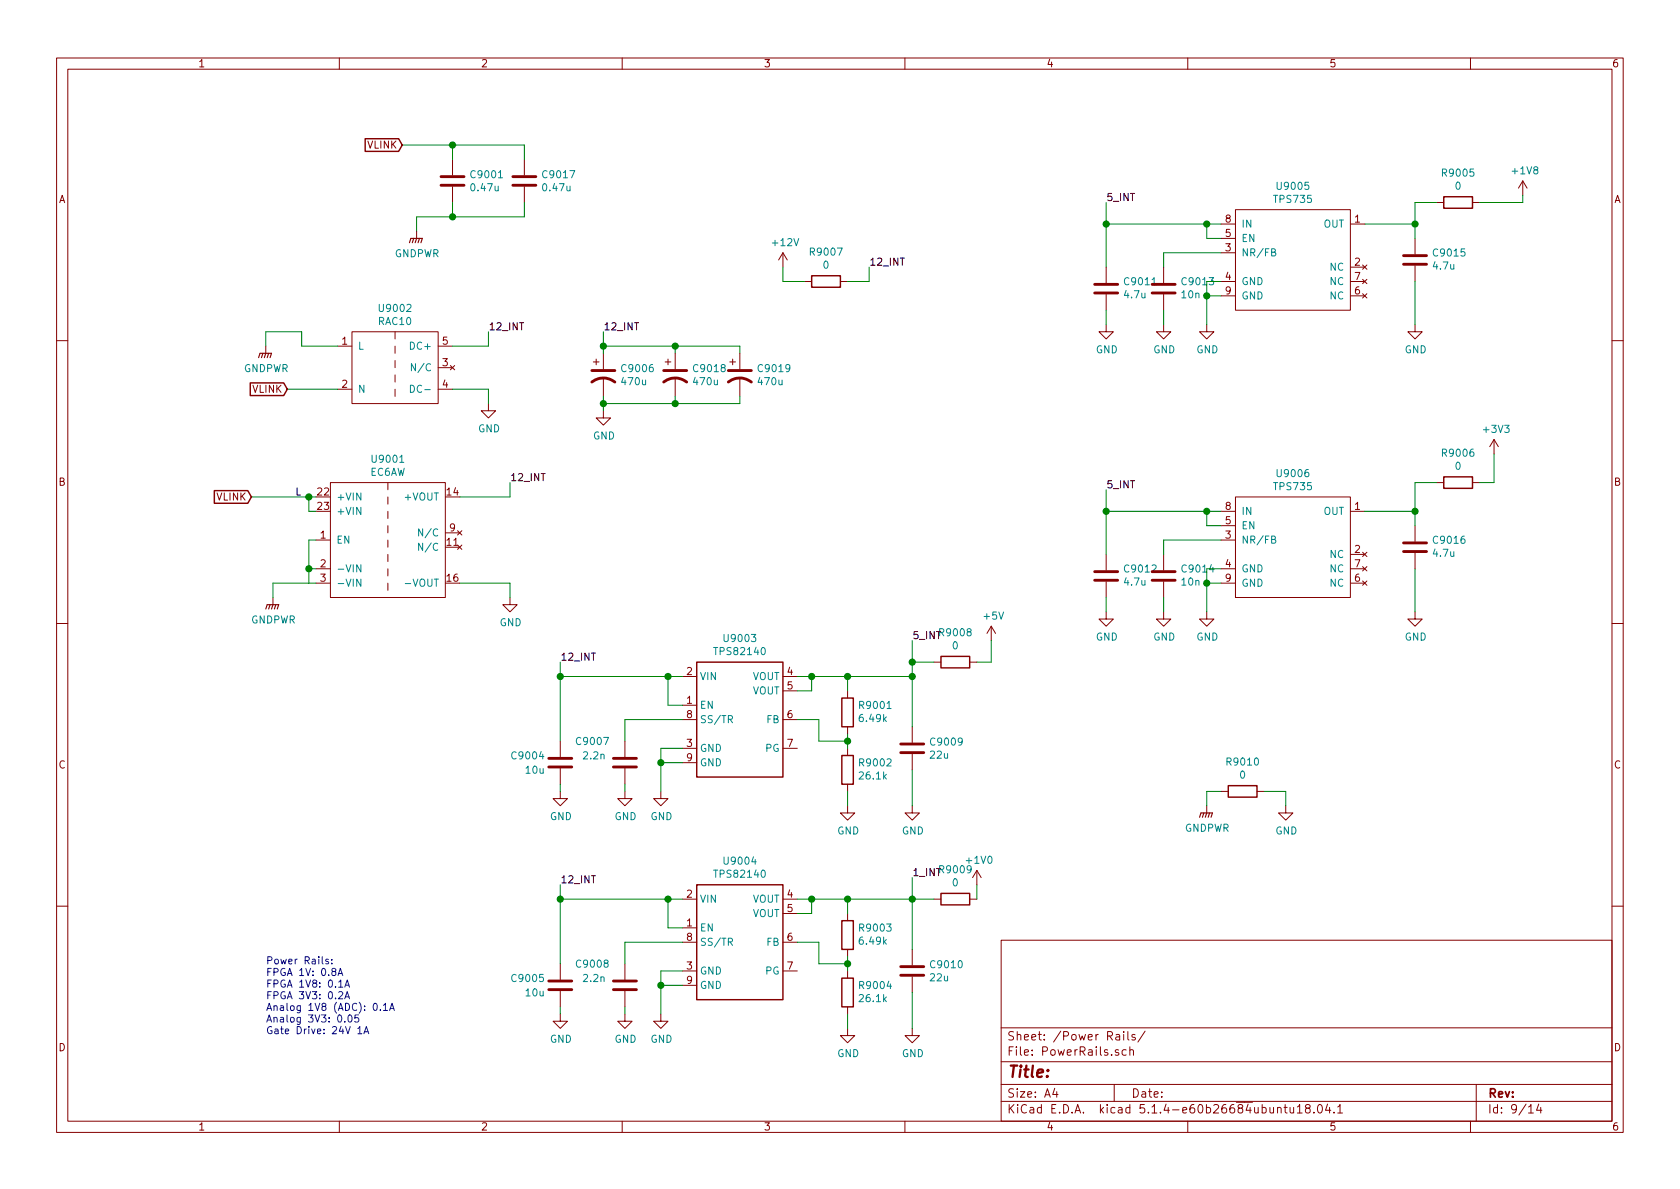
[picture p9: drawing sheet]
EESchema Schematic File Version 4
LIBS:integrated-cache
EELAYER 30 0
EELAYER END
$Descr A4 11693 8268
encoding utf-8
Sheet 9 14
Title ""
Date ""
Rev ""
Comp ""
Comment1 ""
Comment2 ""
Comment3 ""
Comment4 ""
$EndDescr
$Comp
L Device:CP1 C9006
U 1 1
P 4200 2600
F 0 "C9006" H 4315 2646 50  0000 L CNN
F 1 "470u" H 4315 2555 50  0000 L CNN
F 2 "Capacitor_THT:CP_Radial_D10.0mm_P5.00mm" H 4200 2600 50  0001 C CNN
F 3 "~" H 4200 2600 50  0001 C CNN
	1    4200 2600
	1    0    0    -1  
$EndComp
Text Notes 1850 7200 0    50   ~ 0
Power Rails:\nFPGA 1V: 0.8A\nFPGA 1V8: 0.1A\nFPGA 3V3: 0.2A\nAnalog 1V8 (ADC): 0.1A\nAnalog 3V3: 0.05\nGate Drive: 24V 1A\n
$Comp
L power:GND #PWR09011
U 1 1
P 4200 2850
F 0 "#PWR09011" H 4200 2600 50  0001 C CNN
F 1 "GND" H 4205 2677 50  0000 C CNN
F 2 "" H 4200 2850 50  0001 C CNN
F 3 "" H 4200 2850 50  0001 C CNN
	1    4200 2850
	1    0    0    -1  
$EndComp
Wire Wire Line
	4200 2300 4200 2400
Wire Wire Line
	4200 2750 4200 2800
$Comp
L wbraun_ic_lib:TPS735 U9005
U 1 1
P 9000 1800
F 0 "U9005" H 9000 2315 50  0000 C CNN
F 1 "TPS735" H 9000 2224 50  0000 C CNN
F 2 "wbraun_smd:SON-8_EP" H 9700 1550 50  0001 C CNN
F 3 "" H 9700 1550 50  0001 C CNN
	1    9000 1800
	1    0    0    -1  
$EndComp
$Comp
L Device:C C9013
U 1 1
P 8100 2000
F 0 "C9013" H 7985 1954 50  0000 R CNN
F 1 "10n" H 7985 2045 50  0000 R CNN
F 2 "Capacitor_SMD:C_0402_1005Metric" H 8138 1850 50  0001 C CNN
F 3 "~" H 8100 2000 50  0001 C CNN
	1    8100 2000
	-1   0    0    1   
$EndComp
$Comp
L Device:C C9011
U 1 1
P 7700 2000
F 0 "C9011" H 7585 1954 50  0000 R CNN
F 1 "4.7u" H 7585 2045 50  0000 R CNN
F 2 "Capacitor_SMD:C_0603_1608Metric" H 7738 1850 50  0001 C CNN
F 3 "~" H 7700 2000 50  0001 C CNN
	1    7700 2000
	-1   0    0    1   
$EndComp
$Comp
L power:GND #PWR09026
U 1 1
P 8100 2250
F 0 "#PWR09026" H 8100 2000 50  0001 C CNN
F 1 "GND" H 8105 2077 50  0000 C CNN
F 2 "" H 8100 2250 50  0001 C CNN
F 3 "" H 8100 2250 50  0001 C CNN
	1    8100 2250
	1    0    0    -1  
$EndComp
$Comp
L power:GND #PWR09023
U 1 1
P 7700 2250
F 0 "#PWR09023" H 7700 2000 50  0001 C CNN
F 1 "GND" H 7705 2077 50  0000 C CNN
F 2 "" H 7700 2250 50  0001 C CNN
F 3 "" H 7700 2250 50  0001 C CNN
	1    7700 2250
	1    0    0    -1  
$EndComp
$Comp
L power:GND #PWR09028
U 1 1
P 8400 2250
F 0 "#PWR09028" H 8400 2000 50  0001 C CNN
F 1 "GND" H 8405 2077 50  0000 C CNN
F 2 "" H 8400 2250 50  0001 C CNN
F 3 "" H 8400 2250 50  0001 C CNN
	1    8400 2250
	1    0    0    -1  
$EndComp
Wire Wire Line
	8500 1550 8400 1550
Wire Wire Line
	7700 1550 7700 1850
Wire Wire Line
	8500 1650 8400 1650
Wire Wire Line
	8400 1650 8400 1550
Connection ~ 8400 1550
Wire Wire Line
	8400 1550 7700 1550
Wire Wire Line
	8500 1750 8100 1750
Wire Wire Line
	8100 1750 8100 1850
Wire Wire Line
	7700 2150 7700 2250
Wire Wire Line
	8100 2150 8100 2250
Wire Wire Line
	8500 1950 8400 1950
Wire Wire Line
	8400 1950 8400 2050
Wire Wire Line
	8500 2050 8400 2050
Connection ~ 8400 2050
Wire Wire Line
	8400 2050 8400 2250
$Comp
L Device:C C9015
U 1 1
P 9850 1800
F 0 "C9015" H 9735 1754 50  0000 R CNN
F 1 "4.7u" H 9735 1845 50  0000 R CNN
F 2 "Capacitor_SMD:C_0603_1608Metric" H 9888 1650 50  0001 C CNN
F 3 "~" H 9850 1800 50  0001 C CNN
	1    9850 1800
	-1   0    0    1   
$EndComp
Wire Wire Line
	9850 1550 9850 1650
Wire Wire Line
	9500 1550 9850 1550
Wire Wire Line
	9850 1950 9850 2250
$Comp
L power:GND #PWR09030
U 1 1
P 9850 2250
F 0 "#PWR09030" H 9850 2000 50  0001 C CNN
F 1 "GND" H 9855 2077 50  0000 C CNN
F 2 "" H 9850 2250 50  0001 C CNN
F 3 "" H 9850 2250 50  0001 C CNN
	1    9850 2250
	1    0    0    -1  
$EndComp
Wire Wire Line
	9850 1550 9850 1400
Connection ~ 9850 1550
Wire Wire Line
	7700 1550 7700 1400
Connection ~ 7700 1550
$Comp
L power:+1V8 #PWR09033
U 1 1
P 10600 1350
F 0 "#PWR09033" H 10600 1200 50  0001 C CNN
F 1 "+1V8" H 10615 1523 50  0000 C CNN
F 2 "" H 10600 1350 50  0001 C CNN
F 3 "" H 10600 1350 50  0001 C CNN
	1    10600 1350
	1    0    0    -1  
$EndComp
$Comp
L wbraun_ic_lib:TPS735 U9006
U 1 1
P 9000 3800
F 0 "U9006" H 9000 4315 50  0000 C CNN
F 1 "TPS735" H 9000 4224 50  0000 C CNN
F 2 "wbraun_smd:SON-8_EP" H 9700 3550 50  0001 C CNN
F 3 "" H 9700 3550 50  0001 C CNN
	1    9000 3800
	1    0    0    -1  
$EndComp
$Comp
L Device:C C9014
U 1 1
P 8100 4000
F 0 "C9014" H 7985 3954 50  0000 R CNN
F 1 "10n" H 7985 4045 50  0000 R CNN
F 2 "Capacitor_SMD:C_0402_1005Metric" H 8138 3850 50  0001 C CNN
F 3 "~" H 8100 4000 50  0001 C CNN
	1    8100 4000
	-1   0    0    1   
$EndComp
$Comp
L Device:C C9012
U 1 1
P 7700 4000
F 0 "C9012" H 7585 3954 50  0000 R CNN
F 1 "4.7u" H 7585 4045 50  0000 R CNN
F 2 "Capacitor_SMD:C_0603_1608Metric" H 7738 3850 50  0001 C CNN
F 3 "~" H 7700 4000 50  0001 C CNN
	1    7700 4000
	-1   0    0    1   
$EndComp
$Comp
L power:GND #PWR09027
U 1 1
P 8100 4250
F 0 "#PWR09027" H 8100 4000 50  0001 C CNN
F 1 "GND" H 8105 4077 50  0000 C CNN
F 2 "" H 8100 4250 50  0001 C CNN
F 3 "" H 8100 4250 50  0001 C CNN
	1    8100 4250
	1    0    0    -1  
$EndComp
$Comp
L power:GND #PWR09025
U 1 1
P 7700 4250
F 0 "#PWR09025" H 7700 4000 50  0001 C CNN
F 1 "GND" H 7705 4077 50  0000 C CNN
F 2 "" H 7700 4250 50  0001 C CNN
F 3 "" H 7700 4250 50  0001 C CNN
	1    7700 4250
	1    0    0    -1  
$EndComp
$Comp
L power:GND #PWR09029
U 1 1
P 8400 4250
F 0 "#PWR09029" H 8400 4000 50  0001 C CNN
F 1 "GND" H 8405 4077 50  0000 C CNN
F 2 "" H 8400 4250 50  0001 C CNN
F 3 "" H 8400 4250 50  0001 C CNN
	1    8400 4250
	1    0    0    -1  
$EndComp
Wire Wire Line
	8500 3550 8400 3550
Wire Wire Line
	7700 3550 7700 3850
Wire Wire Line
	8500 3650 8400 3650
Wire Wire Line
	8400 3650 8400 3550
Connection ~ 8400 3550
Wire Wire Line
	8400 3550 7700 3550
Wire Wire Line
	8500 3750 8100 3750
Wire Wire Line
	8100 3750 8100 3850
Wire Wire Line
	7700 4150 7700 4250
Wire Wire Line
	8100 4150 8100 4250
Wire Wire Line
	8500 3950 8400 3950
Wire Wire Line
	8400 3950 8400 4050
Wire Wire Line
	8500 4050 8400 4050
Connection ~ 8400 4050
Wire Wire Line
	8400 4050 8400 4250
$Comp
L Device:C C9016
U 1 1
P 9850 3800
F 0 "C9016" H 9735 3754 50  0000 R CNN
F 1 "4.7u" H 9735 3845 50  0000 R CNN
F 2 "Capacitor_SMD:C_0603_1608Metric" H 9888 3650 50  0001 C CNN
F 3 "~" H 9850 3800 50  0001 C CNN
	1    9850 3800
	-1   0    0    1   
$EndComp
Wire Wire Line
	9850 3550 9850 3650
Wire Wire Line
	9500 3550 9850 3550
Wire Wire Line
	9850 3950 9850 4250
$Comp
L power:GND #PWR09031
U 1 1
P 9850 4250
F 0 "#PWR09031" H 9850 4000 50  0001 C CNN
F 1 "GND" H 9855 4077 50  0000 C CNN
F 2 "" H 9850 4250 50  0001 C CNN
F 3 "" H 9850 4250 50  0001 C CNN
	1    9850 4250
	1    0    0    -1  
$EndComp
Connection ~ 9850 3550
Wire Wire Line
	7700 3550 7700 3400
Connection ~ 7700 3550
$Comp
L power:+3V3 #PWR09032
U 1 1
P 10400 3150
F 0 "#PWR09032" H 10400 3000 50  0001 C CNN
F 1 "+3V3" H 10415 3323 50  0000 C CNN
F 2 "" H 10400 3150 50  0001 C CNN
F 3 "" H 10400 3150 50  0001 C CNN
	1    10400 3150
	1    0    0    -1  
$EndComp
$Comp
L Device:C C9004
U 1 1
P 3900 5300
F 0 "C9004" H 3550 5350 50  0000 L CNN
F 1 "10u" H 3650 5250 50  0000 L CNN
F 2 "Capacitor_SMD:C_1206_3216Metric" H 3938 5150 50  0001 C CNN
F 3 "~" H 3900 5300 50  0001 C CNN
	1    3900 5300
	1    0    0    -1  
$EndComp
$Comp
L Device:R R9005
U 1 1
P 10150 1400
F 0 "R9005" V 9943 1400 50  0000 C CNN
F 1 "0" V 10034 1400 50  0000 C CNN
F 2 "Resistor_SMD:R_0805_2012Metric" V 10080 1400 50  0001 C CNN
F 3 "~" H 10150 1400 50  0001 C CNN
	1    10150 1400
	0    1    1    0   
$EndComp
$Comp
L Device:R R9006
U 1 1
P 10150 3350
F 0 "R9006" V 9943 3350 50  0000 C CNN
F 1 "0" V 10034 3350 50  0000 C CNN
F 2 "Resistor_SMD:R_0805_2012Metric" V 10080 3350 50  0001 C CNN
F 3 "~" H 10150 3350 50  0001 C CNN
	1    10150 3350
	0    1    1    0   
$EndComp
Wire Wire Line
	9850 3350 10000 3350
Wire Wire Line
	9850 3350 9850 3550
Wire Wire Line
	10300 3350 10400 3350
Wire Wire Line
	10400 3350 10400 3150
Wire Wire Line
	9850 1400 10000 1400
Wire Wire Line
	10600 1350 10600 1400
Wire Wire Line
	10600 1400 10300 1400
Wire Wire Line
	4750 4900 4650 4900
Wire Wire Line
	4650 4900 4650 4700
Wire Wire Line
	4650 4700 4750 4700
$Comp
L Device:C C9007
U 1 1
P 4350 5300
F 0 "C9007" H 4000 5450 50  0000 L CNN
F 1 "2.2n" H 4050 5350 50  0000 L CNN
F 2 "Capacitor_SMD:C_0402_1005Metric" H 4388 5150 50  0001 C CNN
F 3 "~" H 4350 5300 50  0001 C CNN
	1    4350 5300
	1    0    0    -1  
$EndComp
$Comp
L power:GND #PWR09012
U 1 1
P 4350 5500
F 0 "#PWR09012" H 4350 5250 50  0001 C CNN
F 1 "GND" H 4355 5327 50  0000 C CNN
F 2 "" H 4350 5500 50  0001 C CNN
F 3 "" H 4350 5500 50  0001 C CNN
	1    4350 5500
	1    0    0    -1  
$EndComp
Wire Wire Line
	4350 5450 4350 5500
$Comp
L Device:R R9001
U 1 1
P 5900 4950
F 0 "R9001" H 5830 4904 50  0000 R CNN
F 1 "6.49k" H 5830 4995 50  0000 R CNN
F 2 "Resistor_SMD:R_0402_1005Metric" V 5830 4950 50  0001 C CNN
F 3 "~" H 5900 4950 50  0001 C CNN
	1    5900 4950
	-1   0    0    1   
$EndComp
$Comp
L Device:R R9002
U 1 1
P 5900 5350
F 0 "R9002" H 5830 5304 50  0000 R CNN
F 1 "26.1k" H 5830 5395 50  0000 R CNN
F 2 "Resistor_SMD:R_0402_1005Metric" V 5830 5350 50  0001 C CNN
F 3 "~" H 5900 5350 50  0001 C CNN
	1    5900 5350
	-1   0    0    1   
$EndComp
Wire Wire Line
	5550 4700 5650 4700
Wire Wire Line
	5900 4700 5900 4800
Connection ~ 5900 4700
Wire Wire Line
	5700 5150 5900 5150
Wire Wire Line
	5900 5150 5900 5100
Wire Wire Line
	5900 5150 5900 5200
Connection ~ 5900 5150
$Comp
L power:GND #PWR09016
U 1 1
P 5900 5600
F 0 "#PWR09016" H 5900 5350 50  0001 C CNN
F 1 "GND" H 5905 5427 50  0000 C CNN
F 2 "" H 5900 5600 50  0001 C CNN
F 3 "" H 5900 5600 50  0001 C CNN
	1    5900 5600
	1    0    0    -1  
$EndComp
Wire Wire Line
	5900 5500 5900 5600
$Comp
L Device:C C9009
U 1 1
P 6350 5200
F 0 "C9009" H 6465 5246 50  0000 L CNN
F 1 "22u" H 6465 5155 50  0000 L CNN
F 2 "Capacitor_SMD:C_0805_2012Metric" H 6388 5050 50  0001 C CNN
F 3 "~" H 6350 5200 50  0001 C CNN
	1    6350 5200
	1    0    0    -1  
$EndComp
$Comp
L power:GND #PWR09019
U 1 1
P 6350 5600
F 0 "#PWR09019" H 6350 5350 50  0001 C CNN
F 1 "GND" H 6355 5427 50  0000 C CNN
F 2 "" H 6350 5600 50  0001 C CNN
F 3 "" H 6350 5600 50  0001 C CNN
	1    6350 5600
	1    0    0    -1  
$EndComp
Wire Wire Line
	6350 4700 6350 5050
Wire Wire Line
	5900 4700 6350 4700
Wire Wire Line
	6350 5350 6350 5600
$Comp
L power:GND #PWR09007
U 1 1
P 3900 5500
F 0 "#PWR09007" H 3900 5250 50  0001 C CNN
F 1 "GND" H 3905 5327 50  0000 C CNN
F 2 "" H 3900 5500 50  0001 C CNN
F 3 "" H 3900 5500 50  0001 C CNN
	1    3900 5500
	1    0    0    -1  
$EndComp
Wire Wire Line
	3900 5500 3900 5450
Wire Wire Line
	3900 4700 3900 5150
Wire Wire Line
	3900 4700 3900 4600
Connection ~ 3900 4700
Wire Wire Line
	6350 4700 6350 4600
Connection ~ 6350 4700
$Comp
L power:+5V #PWR09018
U 1 1
P 6900 4450
F 0 "#PWR09018" H 6900 4300 50  0001 C CNN
F 1 "+5V" H 6915 4623 50  0000 C CNN
F 2 "" H 6900 4450 50  0001 C CNN
F 3 "" H 6900 4450 50  0001 C CNN
	1    6900 4450
	1    0    0    -1  
$EndComp
$Comp
L wbraun_ic_lib:RAC10 U9002
U 1 1
P 2750 2550
F 0 "U9002" H 2750 2965 50  0000 C CNN
F 1 "RAC10" H 2750 2874 50  0000 C CNN
F 2 "wbraun_smd:RAC10" H 2700 2250 50  0001 C CNN
F 3 "" H 2700 2250 50  0001 C CNN
	1    2750 2550
	1    0    0    -1  
$EndComp
$Comp
L wbraun_ic_lib:EC6AW U9001
U 1 1
P 2700 3750
F 0 "U9001" H 2700 4315 50  0000 C CNN
F 1 "EC6AW" H 2700 4224 50  0000 C CNN
F 2 "wbraun_smd:EC6AW" H 2800 3200 50  0001 C CNN
F 3 "" H 2800 3200 50  0001 C CNN
	1    2700 3750
	1    0    0    -1  
$EndComp
Wire Wire Line
	2200 3750 2150 3750
Wire Wire Line
	2150 3750 2150 3950
Wire Wire Line
	2150 3950 2200 3950
Wire Wire Line
	2150 3950 2150 4050
Wire Wire Line
	2150 4050 2200 4050
Connection ~ 2150 3950
Wire Wire Line
	2200 3450 2150 3450
Wire Wire Line
	2150 3450 2150 3550
Wire Wire Line
	2150 3550 2200 3550
Connection ~ 2150 3450
Text Label 2100 3450 2    50   ~ 0
L
$Comp
L Device:C C9001
U 1 1
P 3150 1250
F 0 "C9001" H 3265 1296 50  0000 L CNN
F 1 "0.47u" H 3265 1205 50  0000 L CNN
F 2 "Capacitor_SMD:C_1812_4532Metric" H 3188 1100 50  0001 C CNN
F 3 "~" H 3150 1250 50  0001 C CNN
	1    3150 1250
	1    0    0    -1  
$EndComp
Wire Wire Line
	3200 4050 3550 4050
Wire Wire Line
	3200 3450 3550 3450
Wire Wire Line
	3550 4050 3550 4150
Wire Wire Line
	3550 3450 3550 3350
Wire Wire Line
	3150 2700 3400 2700
Wire Wire Line
	3150 2400 3400 2400
Wire Wire Line
	3400 2400 3400 2300
Wire Wire Line
	3400 2700 3400 2800
$Comp
L power:GND #PWR09003
U 1 1
P 3400 2800
F 0 "#PWR09003" H 3400 2550 50  0001 C CNN
F 1 "GND" H 3405 2627 50  0000 C CNN
F 2 "" H 3400 2800 50  0001 C CNN
F 3 "" H 3400 2800 50  0001 C CNN
	1    3400 2800
	1    0    0    -1  
$EndComp
$Comp
L power:+12V #PWR09004
U 1 1
P 5450 1850
F 0 "#PWR09004" H 5450 1700 50  0001 C CNN
F 1 "+12V" H 5465 2023 50  0000 C CNN
F 2 "" H 5450 1850 50  0001 C CNN
F 3 "" H 5450 1850 50  0001 C CNN
	1    5450 1850
	1    0    0    -1  
$EndComp
$Comp
L power:GND #PWR09005
U 1 1
P 3550 4150
F 0 "#PWR09005" H 3550 3900 50  0001 C CNN
F 1 "GND" H 3555 3977 50  0000 C CNN
F 2 "" H 3550 4150 50  0001 C CNN
F 3 "" H 3550 4150 50  0001 C CNN
	1    3550 4150
	1    0    0    -1  
$EndComp
$Comp
L power:GNDPWR #PWR09001
U 1 1
P 1850 2400
F 0 "#PWR09001" H 1850 2200 50  0001 C CNN
F 1 "GNDPWR" H 1854 2246 50  0000 C CNN
F 2 "" H 1850 2350 50  0001 C CNN
F 3 "" H 1850 2350 50  0001 C CNN
	1    1850 2400
	1    0    0    -1  
$EndComp
Wire Wire Line
	1850 2300 1850 2400
Wire Wire Line
	2000 2700 2350 2700
Wire Wire Line
	3150 1000 3150 1100
Wire Wire Line
	3150 1400 3150 1500
Wire Wire Line
	1850 2300 2100 2300
$Comp
L power:GNDPWR #PWR0102
U 1 1
P 1900 4150
F 0 "#PWR0102" H 1900 3950 50  0001 C CNN
F 1 "GNDPWR" H 1904 3996 50  0000 C CNN
F 2 "" H 1900 4100 50  0001 C CNN
F 3 "" H 1900 4100 50  0001 C CNN
	1    1900 4150
	1    0    0    -1  
$EndComp
Wire Wire Line
	1900 4050 1900 4150
Wire Wire Line
	1900 4050 2150 4050
Wire Wire Line
	1750 3450 2150 3450
Text GLabel 2800 1000 0    50   Input ~ 0
VLINK
$Comp
L power:GNDPWR #PWR0103
U 1 1
P 2900 1600
F 0 "#PWR0103" H 2900 1400 50  0001 C CNN
F 1 "GNDPWR" H 2904 1446 50  0000 C CNN
F 2 "" H 2900 1550 50  0001 C CNN
F 3 "" H 2900 1550 50  0001 C CNN
	1    2900 1600
	1    0    0    -1  
$EndComp
Wire Wire Line
	2900 1500 2900 1600
Wire Wire Line
	2900 1500 3150 1500
$Comp
L wbraun_ic_lib:TPS82140 U9003
U 1 1
P 5150 4900
F 0 "U9003" H 5150 5367 50  0000 C CNN
F 1 "TPS82140" H 5150 5276 50  0000 C CNN
F 2 "wbraun_smd:uSil-8" H 5150 4250 50  0001 C CNN
F 3 "http://www.ti.com/lit/ds/symlink/tps82140.pdf" H 5150 4150 50  0001 C CNN
	1    5150 4900
	1    0    0    -1  
$EndComp
Wire Wire Line
	4350 5000 4350 5150
Wire Wire Line
	4350 5000 4750 5000
Wire Wire Line
	3900 4700 4650 4700
Connection ~ 4650 4700
Wire Wire Line
	4750 5200 4600 5200
Wire Wire Line
	4600 5200 4600 5300
Wire Wire Line
	4750 5300 4600 5300
Connection ~ 4600 5300
$Comp
L power:GND #PWR0106
U 1 1
P 4600 5500
F 0 "#PWR0106" H 4600 5250 50  0001 C CNN
F 1 "GND" H 4605 5327 50  0000 C CNN
F 2 "" H 4600 5500 50  0001 C CNN
F 3 "" H 4600 5500 50  0001 C CNN
	1    4600 5500
	1    0    0    -1  
$EndComp
Wire Wire Line
	4600 5300 4600 5500
Wire Wire Line
	5550 4800 5650 4800
Wire Wire Line
	5650 4800 5650 4700
Connection ~ 5650 4700
Wire Wire Line
	5650 4700 5900 4700
Wire Wire Line
	5550 5000 5700 5000
Wire Wire Line
	5700 5000 5700 5150
$Comp
L Device:C C9005
U 1 1
P 3900 6850
F 0 "C9005" H 3550 6900 50  0000 L CNN
F 1 "10u" H 3650 6800 50  0000 L CNN
F 2 "Capacitor_SMD:C_1206_3216Metric" H 3938 6700 50  0001 C CNN
F 3 "~" H 3900 6850 50  0001 C CNN
	1    3900 6850
	1    0    0    -1  
$EndComp
Wire Wire Line
	4750 6450 4650 6450
Wire Wire Line
	4650 6450 4650 6250
Wire Wire Line
	4650 6250 4750 6250
$Comp
L Device:C C9008
U 1 1
P 4350 6850
F 0 "C9008" H 4000 7000 50  0000 L CNN
F 1 "2.2n" H 4050 6900 50  0000 L CNN
F 2 "Capacitor_SMD:C_0402_1005Metric" H 4388 6700 50  0001 C CNN
F 3 "~" H 4350 6850 50  0001 C CNN
	1    4350 6850
	1    0    0    -1  
$EndComp
$Comp
L power:GND #PWR0107
U 1 1
P 4350 7050
F 0 "#PWR0107" H 4350 6800 50  0001 C CNN
F 1 "GND" H 4355 6877 50  0000 C CNN
F 2 "" H 4350 7050 50  0001 C CNN
F 3 "" H 4350 7050 50  0001 C CNN
	1    4350 7050
	1    0    0    -1  
$EndComp
Wire Wire Line
	4350 7000 4350 7050
$Comp
L Device:R R9003
U 1 1
P 5900 6500
F 0 "R9003" H 5830 6454 50  0000 R CNN
F 1 "6.49k" H 5830 6545 50  0000 R CNN
F 2 "Resistor_SMD:R_0402_1005Metric" V 5830 6500 50  0001 C CNN
F 3 "~" H 5900 6500 50  0001 C CNN
	1    5900 6500
	-1   0    0    1   
$EndComp
$Comp
L Device:R R9004
U 1 1
P 5900 6900
F 0 "R9004" H 5830 6854 50  0000 R CNN
F 1 "26.1k" H 5830 6945 50  0000 R CNN
F 2 "Resistor_SMD:R_0402_1005Metric" V 5830 6900 50  0001 C CNN
F 3 "~" H 5900 6900 50  0001 C CNN
	1    5900 6900
	-1   0    0    1   
$EndComp
Wire Wire Line
	5550 6250 5650 6250
Wire Wire Line
	5900 6250 5900 6350
Connection ~ 5900 6250
Wire Wire Line
	5700 6700 5900 6700
Wire Wire Line
	5900 6700 5900 6650
Wire Wire Line
	5900 6700 5900 6750
Connection ~ 5900 6700
$Comp
L power:GND #PWR0108
U 1 1
P 5900 7150
F 0 "#PWR0108" H 5900 6900 50  0001 C CNN
F 1 "GND" H 5905 6977 50  0000 C CNN
F 2 "" H 5900 7150 50  0001 C CNN
F 3 "" H 5900 7150 50  0001 C CNN
	1    5900 7150
	1    0    0    -1  
$EndComp
Wire Wire Line
	5900 7050 5900 7150
$Comp
L Device:C C9010
U 1 1
P 6350 6750
F 0 "C9010" H 6465 6796 50  0000 L CNN
F 1 "22u" H 6465 6705 50  0000 L CNN
F 2 "Capacitor_SMD:C_0805_2012Metric" H 6388 6600 50  0001 C CNN
F 3 "~" H 6350 6750 50  0001 C CNN
	1    6350 6750
	1    0    0    -1  
$EndComp
$Comp
L power:GND #PWR0109
U 1 1
P 6350 7150
F 0 "#PWR0109" H 6350 6900 50  0001 C CNN
F 1 "GND" H 6355 6977 50  0000 C CNN
F 2 "" H 6350 7150 50  0001 C CNN
F 3 "" H 6350 7150 50  0001 C CNN
	1    6350 7150
	1    0    0    -1  
$EndComp
Wire Wire Line
	6350 6250 6350 6600
Wire Wire Line
	5900 6250 6350 6250
Wire Wire Line
	6350 6900 6350 7150
$Comp
L power:GND #PWR0110
U 1 1
P 3900 7050
F 0 "#PWR0110" H 3900 6800 50  0001 C CNN
F 1 "GND" H 3905 6877 50  0000 C CNN
F 2 "" H 3900 7050 50  0001 C CNN
F 3 "" H 3900 7050 50  0001 C CNN
	1    3900 7050
	1    0    0    -1  
$EndComp
Wire Wire Line
	3900 7050 3900 7000
Wire Wire Line
	3900 6250 3900 6700
Wire Wire Line
	3900 6250 3900 6150
Connection ~ 3900 6250
Wire Wire Line
	6800 6250 6800 6150
$Comp
L wbraun_ic_lib:TPS82140 U9004
U 1 1
P 5150 6450
F 0 "U9004" H 5150 6917 50  0000 C CNN
F 1 "TPS82140" H 5150 6826 50  0000 C CNN
F 2 "wbraun_smd:uSil-8" H 5150 5800 50  0001 C CNN
F 3 "http://www.ti.com/lit/ds/symlink/tps82140.pdf" H 5150 5700 50  0001 C CNN
	1    5150 6450
	1    0    0    -1  
$EndComp
Wire Wire Line
	4350 6550 4350 6700
Wire Wire Line
	4350 6550 4750 6550
Wire Wire Line
	3900 6250 4650 6250
Connection ~ 4650 6250
Wire Wire Line
	4750 6750 4600 6750
Wire Wire Line
	4600 6750 4600 6850
Wire Wire Line
	4750 6850 4600 6850
Connection ~ 4600 6850
$Comp
L power:GND #PWR0112
U 1 1
P 4600 7050
F 0 "#PWR0112" H 4600 6800 50  0001 C CNN
F 1 "GND" H 4605 6877 50  0000 C CNN
F 2 "" H 4600 7050 50  0001 C CNN
F 3 "" H 4600 7050 50  0001 C CNN
	1    4600 7050
	1    0    0    -1  
$EndComp
Wire Wire Line
	4600 6850 4600 7050
Wire Wire Line
	5550 6350 5650 6350
Wire Wire Line
	5650 6350 5650 6250
Connection ~ 5650 6250
Wire Wire Line
	5650 6250 5900 6250
Wire Wire Line
	5550 6550 5700 6550
Wire Wire Line
	5700 6550 5700 6700
$Comp
L power:+1V0 #PWR0113
U 1 1
P 6800 6150
F 0 "#PWR0113" H 6800 6000 50  0001 C CNN
F 1 "+1V0" H 6815 6323 50  0000 C CNN
F 2 "" H 6800 6150 50  0001 C CNN
F 3 "" H 6800 6150 50  0001 C CNN
	1    6800 6150
	1    0    0    -1  
$EndComp
$Comp
L Device:R R9008
U 1 1
P 6650 4600
F 0 "R9008" V 6443 4600 50  0000 C CNN
F 1 "0" V 6534 4600 50  0000 C CNN
F 2 "Resistor_SMD:R_0805_2012Metric" V 6580 4600 50  0001 C CNN
F 3 "~" H 6650 4600 50  0001 C CNN
	1    6650 4600
	0    1    1    0   
$EndComp
$Comp
L Device:R R9009
U 1 1
P 6650 6250
F 0 "R9009" V 6443 6250 50  0000 C CNN
F 1 "0" V 6534 6250 50  0000 C CNN
F 2 "Resistor_SMD:R_0805_2012Metric" V 6580 6250 50  0001 C CNN
F 3 "~" H 6650 6250 50  0001 C CNN
	1    6650 6250
	0    1    1    0   
$EndComp
Wire Wire Line
	6350 6250 6500 6250
Connection ~ 6350 6250
Wire Wire Line
	6350 4600 6500 4600
Wire Wire Line
	6800 4600 6900 4600
Wire Wire Line
	6900 4600 6900 4450
Wire Wire Line
	6350 4600 6350 4450
Connection ~ 6350 4600
Text Label 6350 4450 0    50   ~ 0
5_INT
Wire Wire Line
	6350 6250 6350 6100
Text Label 6350 6100 0    50   ~ 0
1_INT
Text Label 7700 1400 0    50   ~ 0
5_INT
Text Label 7700 3400 0    50   ~ 0
5_INT
$Comp
L Device:R R9007
U 1 1
P 5750 1950
F 0 "R9007" V 5543 1950 50  0000 C CNN
F 1 "0" V 5634 1950 50  0000 C CNN
F 2 "Resistor_SMD:R_0805_2012Metric" V 5680 1950 50  0001 C CNN
F 3 "~" H 5750 1950 50  0001 C CNN
	1    5750 1950
	0    1    1    0   
$EndComp
Wire Wire Line
	5450 1850 5450 1950
Wire Wire Line
	5450 1950 5600 1950
Wire Wire Line
	5900 1950 6050 1950
Wire Wire Line
	6050 1950 6050 1850
Text Label 6050 1850 0    50   ~ 0
12_INT
Text Label 4200 2300 0    50   ~ 0
12_INT
Text Label 3400 2300 0    50   ~ 0
12_INT
Text Label 3550 3350 0    50   ~ 0
12_INT
Text Label 3900 4600 0    50   ~ 0
12_INT
Text Label 3900 6150 0    50   ~ 0
12_INT
$Comp
L Device:C C9017
U 1 1
P 3650 1250
F 0 "C9017" H 3765 1296 50  0000 L CNN
F 1 "0.47u" H 3765 1205 50  0000 L CNN
F 2 "Capacitor_SMD:C_1812_4532Metric" H 3688 1100 50  0001 C CNN
F 3 "~" H 3650 1250 50  0001 C CNN
	1    3650 1250
	1    0    0    -1  
$EndComp
Wire Wire Line
	3650 1000 3650 1100
Wire Wire Line
	2800 1000 3150 1000
Connection ~ 3150 1000
Wire Wire Line
	3150 1000 3650 1000
Wire Wire Line
	3150 1500 3650 1500
Wire Wire Line
	3650 1500 3650 1400
Connection ~ 3150 1500
$Comp
L power:GND #PWR0177
U 1 1
P 8950 5600
F 0 "#PWR0177" H 8950 5350 50  0001 C CNN
F 1 "GND" H 8955 5427 50  0000 C CNN
F 2 "" H 8950 5600 50  0001 C CNN
F 3 "" H 8950 5600 50  0001 C CNN
	1    8950 5600
	1    0    0    -1  
$EndComp
$Comp
L power:GNDPWR #PWR0178
U 1 1
P 8400 5600
F 0 "#PWR0178" H 8400 5400 50  0001 C CNN
F 1 "GNDPWR" H 8404 5446 50  0000 C CNN
F 2 "" H 8400 5550 50  0001 C CNN
F 3 "" H 8400 5550 50  0001 C CNN
	1    8400 5600
	1    0    0    -1  
$EndComp
Wire Wire Line
	8500 5500 8400 5500
Wire Wire Line
	8400 5500 8400 5600
Wire Wire Line
	8800 5500 8950 5500
Wire Wire Line
	8950 5500 8950 5600
$Comp
L Device:R R9010
U 1 1
P 8650 5500
F 0 "R9010" V 8443 5500 50  0000 C CNN
F 1 "0" V 8534 5500 50  0000 C CNN
F 2 "Resistor_SMD:R_0805_2012Metric" V 8580 5500 50  0001 C CNN
F 3 "~" H 8650 5500 50  0001 C CNN
	1    8650 5500
	0    1    1    0   
$EndComp
$Comp
L Device:CP1 C9018
U 1 1
P 4700 2600
F 0 "C9018" H 4815 2646 50  0000 L CNN
F 1 "470u" H 4815 2555 50  0000 L CNN
F 2 "Capacitor_THT:CP_Radial_D10.0mm_P5.00mm" H 4700 2600 50  0001 C CNN
F 3 "~" H 4700 2600 50  0001 C CNN
	1    4700 2600
	1    0    0    -1  
$EndComp
$Comp
L Device:CP1 C9019
U 1 1
P 5150 2600
F 0 "C9019" H 5265 2646 50  0000 L CNN
F 1 "470u" H 5265 2555 50  0000 L CNN
F 2 "Capacitor_THT:CP_Radial_D10.0mm_P5.00mm" H 5150 2600 50  0001 C CNN
F 3 "~" H 5150 2600 50  0001 C CNN
	1    5150 2600
	1    0    0    -1  
$EndComp
Wire Wire Line
	4200 2400 4700 2400
Wire Wire Line
	4700 2400 4700 2450
Connection ~ 4200 2400
Wire Wire Line
	4200 2400 4200 2450
Wire Wire Line
	4700 2400 5150 2400
Wire Wire Line
	5150 2400 5150 2450
Connection ~ 4700 2400
Wire Wire Line
	5150 2750 5150 2800
Wire Wire Line
	5150 2800 4700 2800
Connection ~ 4200 2800
Wire Wire Line
	4200 2800 4200 2850
Wire Wire Line
	4700 2750 4700 2800
Connection ~ 4700 2800
Wire Wire Line
	4700 2800 4200 2800
Text GLabel 2000 2700 0    50   Input ~ 0
VLINK
Text GLabel 1750 3450 0    50   Input ~ 0
VLINK
Wire Wire Line
	2350 2400 2100 2400
Wire Wire Line
	2100 2400 2100 2300
$EndSCHEMATC
